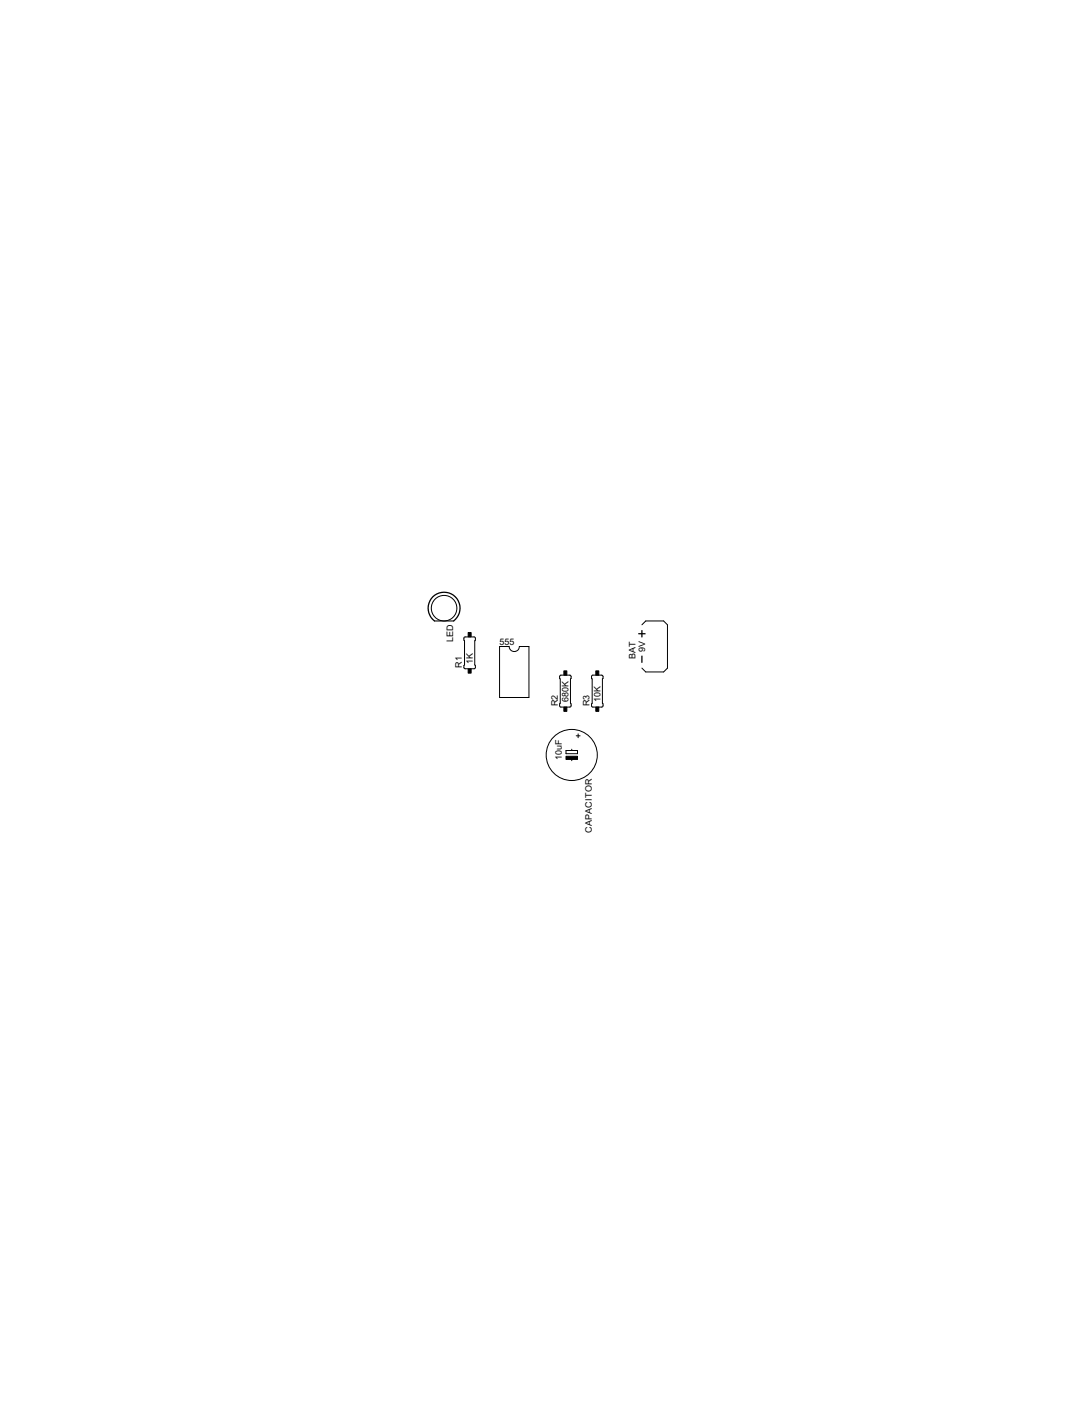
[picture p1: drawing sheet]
<svg xmlns="http://www.w3.org/2000/svg" width="216mm" height="279mm" viewBox="0 0 216 279" stroke-linecap="round" stroke-linejoin="round" font-family="sans-serif">
<g fill="none" stroke="#000" stroke-width=".2">
<path d="M92.3 126.7h2l.2 .1-.1 5.4 .1 .5-.2 .3h-1.8l-.3-.2v-.4l.2-.2zM99.3 128.6h1.9a1.02 1.02 0 0 0 1 1 1.02 1.02 0 0 0 1.1-1h1.9v10.1h-5.9zM111.3 134.3h2l.2 .1-.1 5.4 .1 .6-.1 .2h-1.9l-.2-.1v-.5l.1-.2zM117.7 134.3h1.9l.3 .1-.1 5.4 .1 .6-.2 .2h-1.8l-.3-.1v-.5l.1-.2zM127.6 124.2l.8-.7h3.5l.8 .7v8.7l-.8 .7h-3.5l-.8-.7M112.5 149.2h2.3v.7h-2.3zM113.7 149v.2M113.7 150.8v.5M114.6 146.3h.7M114.9 145.9v.8"/>
<circle cx="88.3" cy="120.9" r="2.54"/>
<circle cx="113.7" cy="150.1" r="5.1"/>
</g>
<path d="M93.1 125.8h.6v.8h-.6zM93.1 133h.6v.9h-.6zM112.1 133.4h.6v.9h-.6zM118.4 133.4h.6v.9h-.6zM112.1 140.6h.6v.9h-.6zM112.5 150.4h2.3v.6h-2.3zM118.4 140.6h.6v.9h-.6z" fill="#000" stroke="#000" stroke-width=".2"/>
<path d="M86.4 123.5h3.8" fill="none" stroke="#000" stroke-width=".21"/>
<path d="M86.4 123.5a3.2 3.2 0 0 1-.5-4.7 3.2 3.2 0 0 1 4.7 0 3.2 3.2 0 0 1-.4 4.7M127 126h1.2M127.6 125.4v1.3M127.6 130.5v1.2" fill="none" stroke="#000" stroke-width=".25"/>
<g font-size="2">
<text x="90.1" y="127.7" transform="rotate(-90 90.1 127.7)">LED</text>
<text x="99.3" y="128.3">555</text>
<text x="126.4" y="131.1" transform="rotate(-90 126.4 131.1)">BAT</text>
<text x="128.3" y="129.7" transform="rotate(-90 128.3 129.7)">9V</text>
<text x="91.8" y="132.8" transform="rotate(-90 91.8 132.8)">R1</text>
<text x="94" y="132.1" transform="rotate(-90 94 132.1)">1K</text>
<text x="110.9" y="140.5" transform="rotate(-90 110.9 140.5)">R2</text>
<text x="113" y="139.7" transform="rotate(-90 113 139.7)">680K</text>
<text x="117.2" y="140.5" transform="rotate(-90 117.2 140.5)">R3</text>
<text x="119.4" y="139.7" transform="rotate(-90 119.4 139.7)">10K</text>
<text x="111.7" y="151.1" transform="rotate(-90 111.7 151.1)">10uF</text>
<text x="117.7" y="165.6" transform="rotate(-90 117.7 165.6)">CAPACITOR</text>
</g>
</svg>
